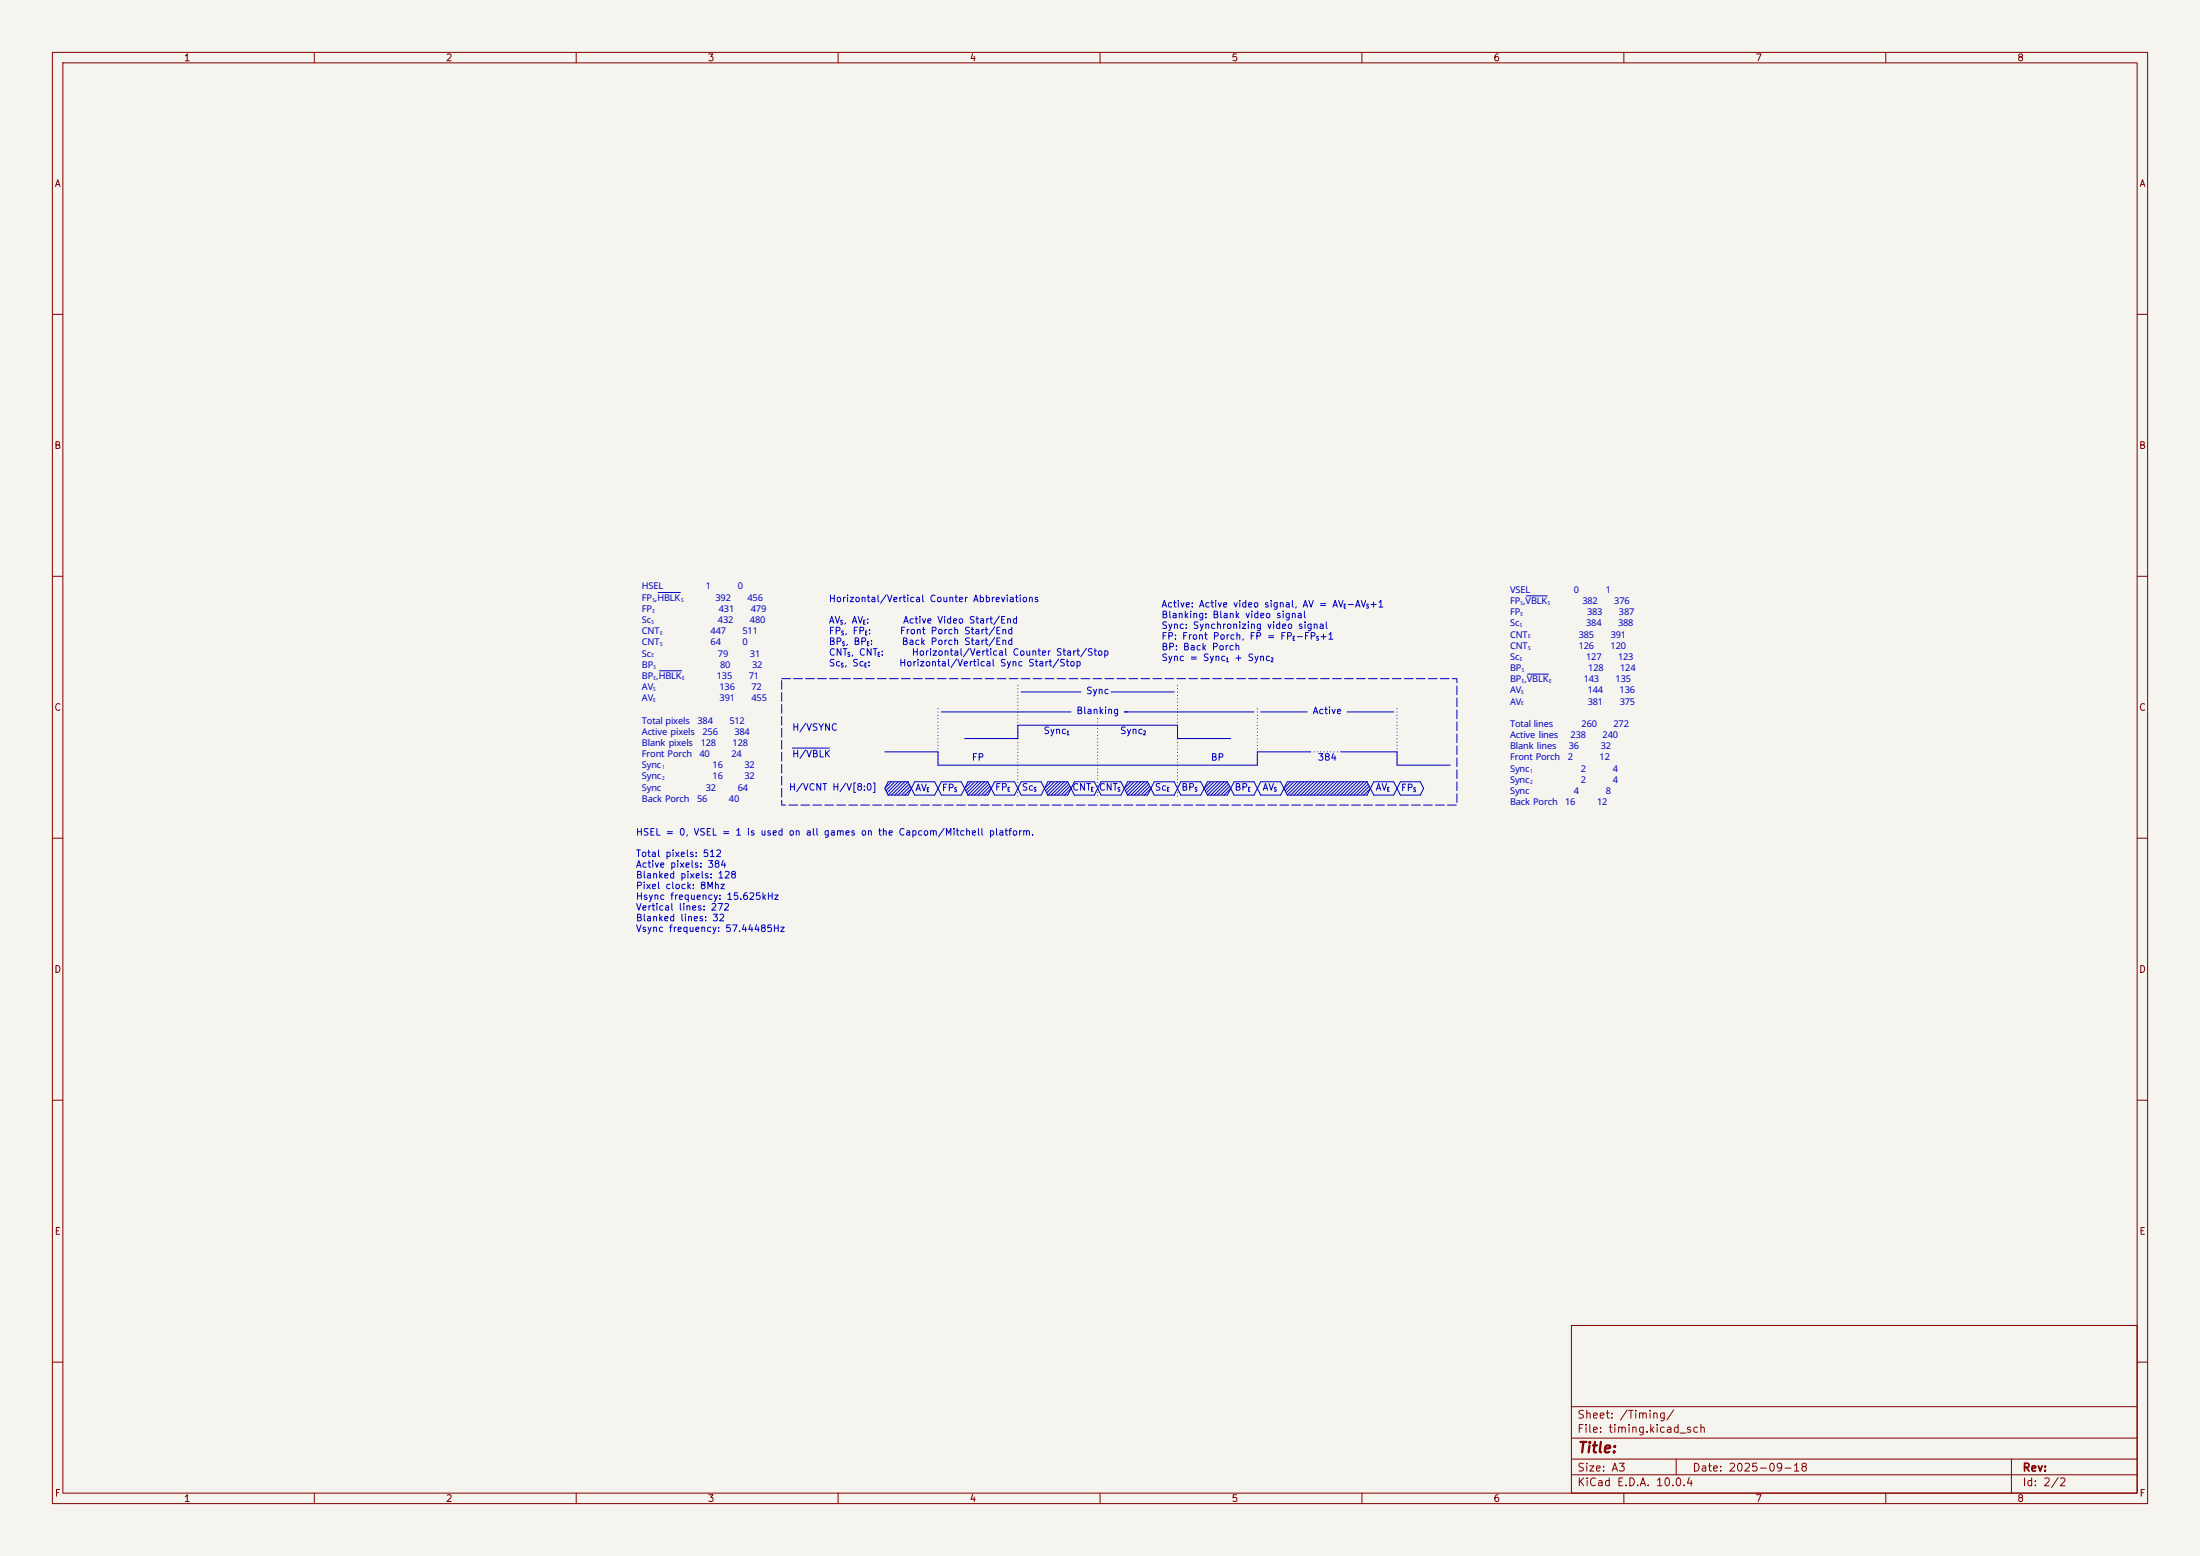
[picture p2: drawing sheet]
<svg xmlns="http://www.w3.org/2000/svg" width="420mm" height="297mm" viewBox="0 0 420 297" stroke-linecap="round" stroke-linejoin="round" font-family="sans-serif">
<path d="M0 0h420v297h-420z" fill="#f5f4ef" stroke="#f5f4ef" stroke-width=".19"/>
<g fill="none" stroke="#840000" stroke-width=".19">
<path d="M10 10h400v277h-400zM12 12h396v273h-396zM60 10v2M110 10v2M160 10v2M210 10v2M260 10v2M310 10v2M360 10v2M10 60h2M408 60h2M10 110h2"/>
<path d="M408 110h2M10 160h2M408 160h2M10 210h2M408 210h2M300 253h108v32h-108zM10 260h2M300 278.5h108M300 274.5h108M300 268.5h108M320 278.5v3M384 278.5v6.5"/>
<path d="M408 260h2M60 285v2M110 285v2M160 285v2M210 285v2M260 285v2M300 281.5h108M310 285v2M360 285v2"/>
</g>
<g fill="none" stroke="#0000c2" stroke-width=".19">
<path d="M125.6 113.1h4.3M291.4 113.7h4M125.9 128h4.2M179.7 135.9h24.8M194.9 132.1h11.5M212.1 132.1h12.1M214.6 135.9h24.8M240.7 135.9h8.9M257.2 135.9h8.9M291.6 128.7h4M151.3 142.8h7M168.9 143.5h10.2v2.6h60.9v-2.6h10.2"/>
<path d="M170.2 149.2l-1.2 1.2M170.7 149.4l-1.5 1.5M171.4 149.2l-2 2.1M172.1 149.2l-2.6 2.6M172.7 149.2l-2.5 2.6M173.4 149.2l1.2 2.6h3.8l1.3-2.6h3.8l1.3 2.6M173.4 149.2h-3.9l-.6 1.3 .6 1.3M173.4 149.2l-2.6 2.6M173.5 149.7l-2.1 2.1M173.7 150.1l-1.5 1.5M174 150.5l-1.3 1.3M184.1 141h10.2v-2.6h30.5v2.6h10.1"/>
<path d="M185.4 149.2l-1.1 1.2M185.9 149.4l-1.5 1.5M186.7 149.2l-2 2.1M187.3 149.2l-2.5 2.6M188 149.2l-2.6 2.6M188.6 149.2h-3.8l-1.3 2.6h-3.8l-1.3-2.6h-3.8l-1.2 2.6h-3.9M188.6 149.2l1.3 2.6h3.8l1.2-2.6h3.9l1.2 2.6M188.6 149.2l-2.5 2.6M188.7 149.7l-2 2.1M189 150.1l-1.5 1.5M189.2 150.5l-1.2 1.3M200.7 149.2l-1.2 1.2"/>
<path d="M201.2 149.4l-1.6 1.5M201.9 149.2l-2 2.1M202.6 149.2l-2.6 2.6M203.2 149.2l-2.5 2.6M203.8 149.2h-3.8l-1.2 2.6h-3.9l-1.2-2.6h-3.8l-1.3 2.6h-3.8M203.8 149.2l1.3 2.6h3.8l1.3-2.6h3.8l1.3 2.6M203.8 149.2l-2.5 2.6M204 149.7l-2.1 2.1M204.2 150.1l-1.5 1.5M204.5 150.5l-1.3 1.3M215.9 149.2l-1.1 1.2M216.4 149.4l-1.5 1.5"/>
<path d="M217.2 149.2l-2.1 2.1M217.8 149.2l-2.5 2.6M218.4 149.2l-2.5 2.6M219.1 149.2h-3.8l-1.3 2.6h-3.8l-1.3-2.6h-3.8l-1.3 2.6h-3.8M219.1 149.2l-2.6 2.6M219.1 149.2l.6 1.3M219.2 149.7l-2 2.1M219.5 150.1l-1.6 1.5M219.7 150.5l.6 1.3h3.9l1.2-2.6h3.8l1.3 2.6M219.7 150.5l-1.3 1.3M231.1 149.2l-1.1 1.2M231.6 149.4l-1.5 1.5"/>
<path d="M232.4 149.2l-2 2.1M233 149.2l-2.5 2.6M233.7 149.2l-2.6 2.6M234.3 149.2h-3.8l-1.3 2.6h-3.8l-1.2-2.6h-3.9l-1.2 2.6h-3.8M234.3 149.2l1.3 2.6h3.8l1.3-2.6h3.8l1.2 2.6M234.3 149.2l-2.5 2.6M234.4 149.7l-2 2.1M234.7 150.1l-1.5 1.5M234.9 150.5l-1.2 1.3M246.4 149.2l-1.2 1.2M246.9 149.4l-1.5 1.5M247.6 149.2l-2 2.1"/>
<path d="M248.3 149.2l-2.6 2.6M248.9 149.2l-2.5 2.6M249.6 149.2l-2.6 2.6M250.2 149.2l-2.6 2.6M250.8 149.2l-2.5 2.6M251.5 149.2l-2.6 2.6M252.1 149.2l-2.5 2.6M252.7 149.2l-2.5 2.6M253.4 149.2l-2.6 2.6M254 149.2l-2.5 2.6M254.6 149.2l-2.5 2.6M255.3 149.2l-2.6 2.6"/>
<path d="M255.9 143.5h10.8v2.6h10.2M255.9 149.2l-2.5 2.6M256.5 149.2l-2.5 2.6M257.2 149.2l-2.6 2.6M257.8 149.2l-2.5 2.6M258.4 149.2l-2.5 2.6M259.1 149.2l-2.6 2.6M259.7 149.2l-2.5 2.6M260.3 149.2l-2.5 2.6M261 149.2h-15.3l-1.2 2.6h-3.8l-1.3-2.6h-3.8l-1.3 2.6h-3.8M261 149.2l1.3 2.6h3.8l1.2-2.6h3.8l.7 1.3-.7 1.3h-3.8l-1.2-2.6h-3.8l-1.3 2.6h-15.3M261 149.2l-2.6 2.6"/>
<path d="M261.1 149.7l-2 2.1M261.4 150.1l-1.6 1.5M261.6 150.5l-1.3 1.3"/>
</g>
<path d="M179.1 135.3v10.8M194.3 130.8v21.6M209.5 137.2v15.2M224.8 130.8v21.6M240 135.3v10.8M266.7 135.3v10.8M250.2 143.5h5.7" fill="none" stroke="#0000c2" stroke-width=".19" stroke-dasharray="0 .6"/>
<path d="M149.2 129.5h128.9v24.2h-128.9z" fill="none" stroke="#0000c2" stroke-width=".19" stroke-dasharray="1.7 .6"/>
<text font-size="2" fill="#840000" x="301" y="277.8">Title:</text>
<g font-size="1.8" fill="#0000c2">
<text x="122.6" y="112.5">HSEL</text>
<text x="134.7" y="112.5">1</text>
<text x="140.8" y="112.5">0</text>
<text x="288.3" y="113.1">VSEL</text>
<text x="300.5" y="113.1">0</text>
<text x="306.6" y="113.1">1</text>
<text x="122.6" y="114.6">FP ,HBLK</text>
<text x="122.6" y="116.8">FP</text>
<text x="122.6" y="118.9">Sc</text>
<text x="136.6" y="114.6">392</text>
<text x="137.1" y="118.9">432</text>
<text x="137.2" y="116.8">431</text>
<text x="142.7" y="114.6">456</text>
<text x="143.2" y="118.9">480</text>
<text x="143.3" y="116.8">479</text>
<text x="288.3" y="115.3">FP ,VBLK</text>
<text x="288.3" y="117.4">FP</text>
<text x="288.3" y="119.6">Sc</text>
<text x="302.1" y="115.3">382</text>
<text x="302.8" y="119.6">384</text>
<text x="303" y="117.4">383</text>
<text x="308.2" y="115.3">376</text>
<text x="308.9" y="119.6">388</text>
<text x="309.1" y="117.4">387</text>
<text x="122.6" y="121">CNT</text>
<text x="122.6" y="123.2">CNT</text>
<text x="122.6" y="125.3">Sc</text>
<text x="135.6" y="123.2">64</text>
<text x="135.7" y="121">447</text>
<text x="137.1" y="125.3">79</text>
<text x="141.7" y="123.2">0</text>
<text x="141.8" y="121">511</text>
<text x="143.2" y="125.3">31</text>
<text x="288.3" y="121.7">CNT</text>
<text x="288.3" y="123.8">CNT</text>
<text x="288.3" y="126">Sc</text>
<text x="301.4" y="123.8">126</text>
<text x="301.4" y="121.7">385</text>
<text x="302.8" y="126">127</text>
<text x="307.5" y="123.8">120</text>
<text x="307.5" y="121.7">391</text>
<text x="308.9" y="126">123</text>
<text x="122.6" y="127.4">BP</text>
<text x="122.6" y="129.6">BP ,HBLK</text>
<text x="122.6" y="131.7">AV</text>
<text x="136.8" y="129.6">135</text>
<text x="137.4" y="131.7">136</text>
<text x="137.5" y="127.4">80</text>
<text x="142.9" y="129.6">71</text>
<text x="143.5" y="131.7">72</text>
<text x="143.6" y="127.4">32</text>
<text x="288.3" y="128.1">BP</text>
<text x="288.3" y="130.2">BP ,VBLK</text>
<text x="302.3" y="130.2">143</text>
<text x="303.2" y="128.1">128</text>
<text x="308.4" y="130.2">135</text>
<text x="309.3" y="128.1">124</text>
<text x="122.6" y="133.9">AV</text>
<text x="137.4" y="133.9">391</text>
<text x="143.5" y="133.9">455</text>
<text x="288.3" y="132.4">AV</text>
<text x="288.3" y="134.5">AV</text>
<text x="303.1" y="132.4">144</text>
<text x="303.1" y="134.5">381</text>
<text x="309.2" y="132.4">136</text>
<text x="309.2" y="134.5">375</text>
<text x="122.6" y="138.1">Total pixels</text>
<text x="122.6" y="140.3">Active pixels</text>
<text x="122.6" y="142.4">Blank pixels</text>
<text x="133.1" y="138.1">384</text>
<text x="133.8" y="142.4">128</text>
<text x="134.1" y="140.3">256</text>
<text x="139.2" y="138.1">512</text>
<text x="139.9" y="142.4">128</text>
<text x="140.2" y="140.3">384</text>
<text x="288.3" y="138.8">Total lines</text>
<text x="288.3" y="140.9">Active lines</text>
<text x="288.3" y="143">Blank lines</text>
<text x="299.5" y="143">36</text>
<text x="299.8" y="140.9">238</text>
<text x="301.9" y="138.8">260</text>
<text x="305.6" y="143">32</text>
<text x="305.9" y="140.9">240</text>
<text x="308" y="138.8">272</text>
<text x="122.6" y="144.5">Front Porch</text>
<text x="122.6" y="146.7">Sync</text>
<text x="122.6" y="148.8">Sync</text>
<text x="133.5" y="144.5">40</text>
<text x="136" y="146.7">16</text>
<text x="136" y="148.8">16</text>
<text x="139.6" y="144.5">24</text>
<text x="142.1" y="146.7">32</text>
<text x="142.1" y="148.8">32</text>
<text x="288.3" y="145.2">Front Porch</text>
<text x="288.3" y="147.3">Sync</text>
<text x="288.3" y="149.4">Sync</text>
<text x="299.3" y="145.2">2</text>
<text x="301.8" y="147.3">2</text>
<text x="301.8" y="149.4">2</text>
<text x="305.4" y="145.2">12</text>
<text x="307.9" y="147.3">4</text>
<text x="307.9" y="149.4">4</text>
<text x="122.6" y="150.9">Sync</text>
<text x="122.6" y="153.1">Back Porch</text>
<text x="133.1" y="153.1">56</text>
<text x="134.7" y="150.9">32</text>
<text x="139.2" y="153.1">40</text>
<text x="140.8" y="150.9">64</text>
<text x="288.3" y="151.6">Sync</text>
<text x="288.3" y="153.7">Back Porch</text>
<text x="298.8" y="153.7">16</text>
<text x="300.5" y="151.6">4</text>
<text x="304.9" y="153.7">12</text>
<text x="306.6" y="151.6">8</text>
</g>
<g font-size="1.5" fill="#840000">
<text x="301" y="273.8">File: timing.kicad_sch</text>
<text x="301" y="271.1">Sheet: /Timing/</text>
<text x="301" y="281.2">Size: A3</text>
<text x="323" y="281.2">Date: 2025-09-18</text>
<text x="386" y="281.2">Rev:</text>
<text x="301" y="284">KiCad E.D.A. 10.0.4</text>
<text x="386" y="284">Id: 2/2</text>
</g>
<g font-size="1.3" fill="#840000">
<text x="35" y="12">1</text>
<text x="85" y="12">2</text>
<text x="135" y="12">3</text>
<text x="185" y="12">4</text>
<text x="235" y="12">5</text>
<text x="285" y="12">6</text>
<text x="335" y="12">7</text>
<text x="385" y="12">8</text>
<text x="10.3" y="36">A</text>
<text x="408.3" y="36">A</text>
<text x="10.3" y="86">B</text>
<text x="408.2" y="86">B</text>
<text x="10.3" y="136">C</text>
<text x="408.2" y="136">C</text>
<text x="10.3" y="186">D</text>
<text x="408.2" y="186">D</text>
<text x="10.3" y="236">E</text>
<text x="408.3" y="236">E</text>
<text x="10.3" y="286">F</text>
<text x="35" y="287">1</text>
<text x="85" y="287">2</text>
<text x="135" y="287">3</text>
<text x="185" y="287">4</text>
<text x="235" y="287">5</text>
<text x="285" y="287">6</text>
<text x="335" y="287">7</text>
<text x="385" y="287">8</text>
<text x="408.3" y="286">F</text>
</g>
<g font-size="1.3" fill="#0000c2">
<text x="158.1" y="115.2">Horizontal/Vertical Counter Abbreviations</text>
<text x="158.1" y="119.3">AV , AV :</text>
<text x="172.3" y="119.3">Active Video Start/End</text>
<text x="221.6" y="116.3">Active: Active video signal, AV = AV -AV +1</text>
<text x="221.6" y="118.3">Blanking: Blank video signal</text>
<text x="158.1" y="121.4">FP , FP :</text>
<text x="158.1" y="123.4">BP , BP :</text>
<text x="158.1" y="125.5">CNT , CNT :</text>
<text x="171.7" y="121.4">Front Porch Start/End</text>
<text x="172" y="123.4">Back Porch Start/End</text>
<text x="174" y="125.5">Horizontal/Vertical Counter Start/Stop</text>
<text x="221.6" y="120.3">Sync: Synchronizing video signal</text>
<text x="221.6" y="122.4">FP: Front Porch, FP = FP -FP +1</text>
<text x="221.6" y="124.4">BP: Back Porch</text>
<text x="158.1" y="127.5">Sc , Sc :</text>
<text x="171.6" y="127.5">Horizontal/Vertical Sync Start/Stop</text>
<text x="221.6" y="126.5">Sync = Sync</text>
<text x="235.5" y="126.5">+ Sync</text>
<text x="205.4" y="136.6">Blanking</text>
<text x="207.2" y="132.8">Sync</text>
<text x="250.5" y="136.6">Active</text>
<text x="151.1" y="139.8">H/VSYNC</text>
<text x="199.1" y="140.4">Sync</text>
<text x="213.7" y="140.4">Sync</text>
<text x="151.1" y="144.9">H/VBLK</text>
<text x="185.4" y="145.5">FP</text>
<text x="231" y="145.5">BP</text>
<text x="251.4" y="145.5">384</text>
<text x="150.5" y="151.2">H/VCNT H/V[8:0]</text>
<text x="174.6" y="151.3">AV</text>
<text x="179.7" y="151.3">FP</text>
<text x="189.9" y="151.2">FP</text>
<text x="194.9" y="151.2">Sc</text>
<text x="204.6" y="151.2">CNT</text>
<text x="209.7" y="151.2">CNT</text>
<text x="220.3" y="151.2">Sc</text>
<text x="225.4" y="151.2">BP</text>
<text x="235.6" y="151.2">BP</text>
<text x="240.9" y="151.2">AV</text>
<text x="262.5" y="151.2">AV</text>
<text x="267.3" y="151.3">FP</text>
<text x="121.3" y="159.8">HSEL = 0, VSEL = 1 is used on all games on the Capcom/Mitchell platform.</text>
<text x="121.3" y="163.9">Total pixels: 512</text>
<text x="121.3" y="165.9">Active pixels: 384</text>
<text x="121.3" y="168">Blanked pixels: 128</text>
<text x="121.3" y="170">Pixel clock: 8Mhz</text>
<text x="121.3" y="172.1">Hsync frequency: 15.625kHz</text>
<text x="121.3" y="174.1">Vertical lines: 272</text>
<text x="121.3" y="176.2">Blanked lines: 32</text>
<text x="121.3" y="178.2">Vsync frequency: 57.44485Hz</text>
</g>
<g font-size="1.1" fill="#0000c2">
<text x="124.4" y="119.1">S</text>
<text x="124.6" y="114.8">S</text>
<text x="124.6" y="117">E</text>
<text x="130" y="114.8">S</text>
<text x="290.1" y="119.7">S</text>
<text x="290.3" y="115.5">S</text>
<text x="290.3" y="117.6">E</text>
<text x="295.5" y="115.5">S</text>
<text x="124.4" y="125.5">E</text>
<text x="126" y="121.2">E</text>
<text x="126" y="123.4">S</text>
<text x="291.8" y="121.9">E</text>
<text x="291.8" y="124">S</text>
<text x="124.7" y="131.9">S</text>
<text x="124.8" y="127.6">S</text>
<text x="124.8" y="129.8">E</text>
<text x="130.3" y="129.8">E</text>
<text x="290.1" y="126.1">E</text>
<text x="290.5" y="128.3">S</text>
<text x="290.5" y="130.4">E</text>
<text x="295.7" y="130.4">E</text>
<text x="124.7" y="134">E</text>
<text x="290.4" y="132.5">S</text>
<text x="290.4" y="134.7">E</text>
<text x="126.4" y="146.8">1</text>
<text x="126.4" y="149">2</text>
<text x="292.1" y="147.5">1</text>
<text x="292.1" y="149.6">2</text>
</g>
<g font-size=".8" fill="#0000c2">
<text x="160.3" y="119.4">S</text>
<text x="164.6" y="119.4">E</text>
<text x="256.4" y="116.3">E</text>
<text x="260.7" y="116.3">S</text>
<text x="160.5" y="121.4">S</text>
<text x="160.7" y="123.5">S</text>
<text x="161.7" y="125.5">S</text>
<text x="165" y="121.4">E</text>
<text x="165.4" y="123.5">E</text>
<text x="167.4" y="125.5">E</text>
<text x="246.7" y="122.5">E</text>
<text x="251.2" y="122.5">S</text>
<text x="160.4" y="127.6">S</text>
<text x="164.9" y="127.6">E</text>
<text x="234" y="126.5">1</text>
<text x="242.5" y="126.5">2</text>
<text x="203.5" y="140.5">1</text>
<text x="218.1" y="140.5">2</text>
<text x="176.8" y="151.3">E</text>
<text x="182.1" y="151.3">S</text>
<text x="192.2" y="151.3">E</text>
<text x="197.2" y="151.3">S</text>
<text x="208.2" y="151.3">E</text>
<text x="213.2" y="151.3">S</text>
<text x="222.6" y="151.3">E</text>
<text x="228" y="151.3">S</text>
<text x="238.1" y="151.3">E</text>
<text x="243.1" y="151.3">S</text>
<text x="264.7" y="151.3">E</text>
<text x="269.7" y="151.3">S</text>
</g>
</svg>
